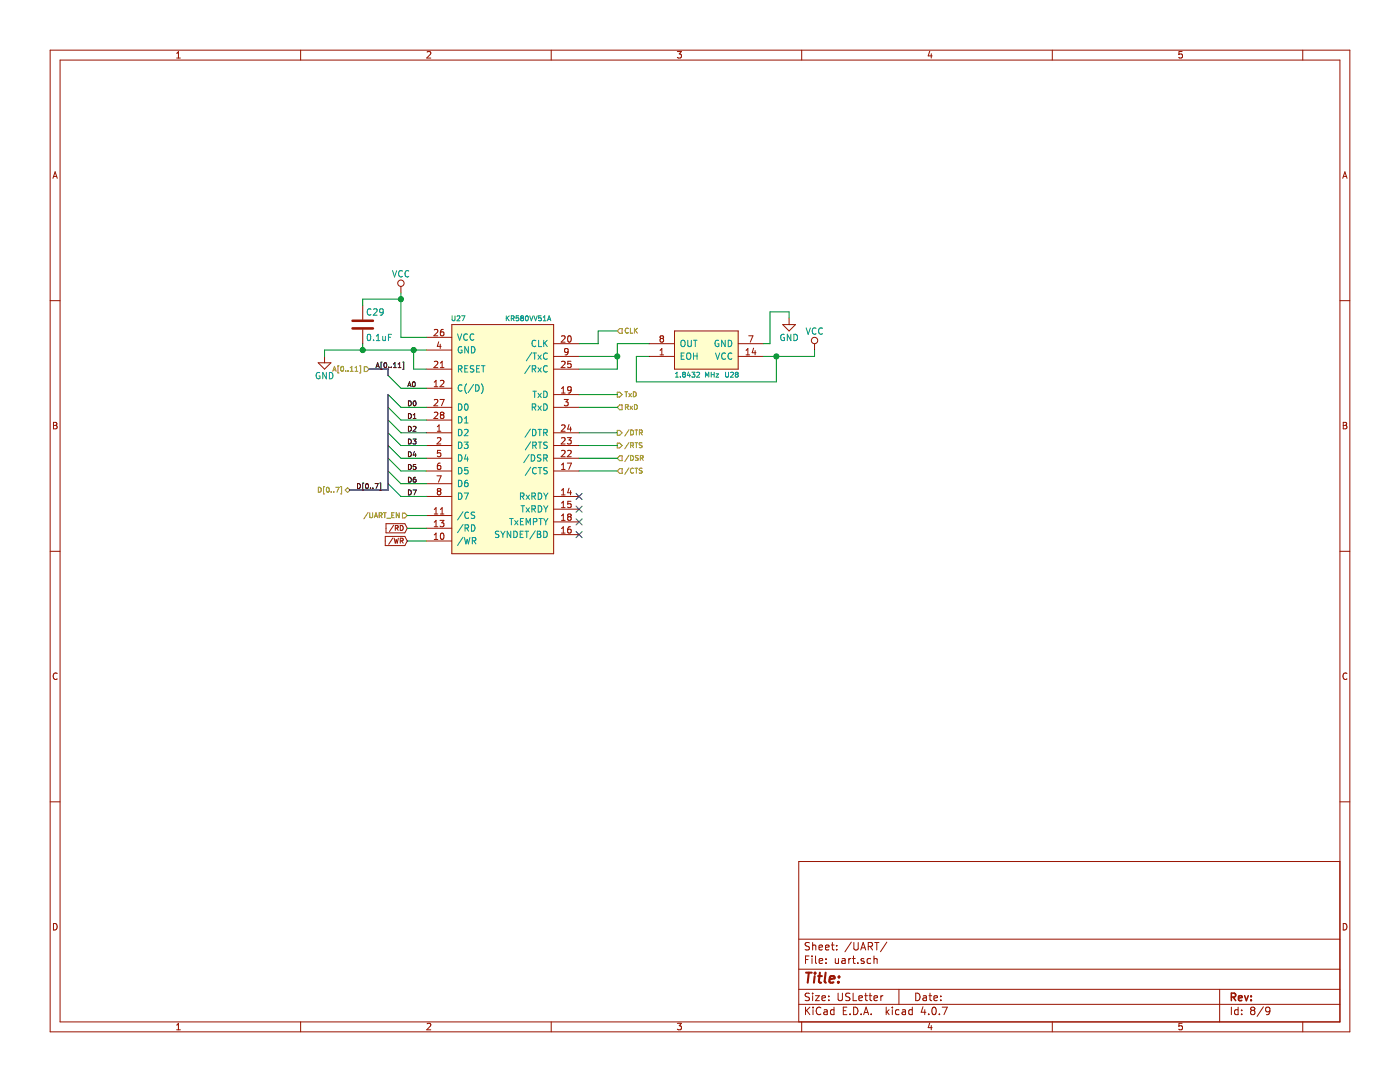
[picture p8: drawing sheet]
EESchema Schematic File Version 2
LIBS:power
LIBS:device
LIBS:transistors
LIBS:conn
LIBS:linear
LIBS:regul
LIBS:74xx
LIBS:cmos4000
LIBS:adc-dac
LIBS:memory
LIBS:xilinx
LIBS:microcontrollers
LIBS:dsp
LIBS:microchip
LIBS:analog_switches
LIBS:motorola
LIBS:texas
LIBS:intel
LIBS:audio
LIBS:interface
LIBS:digital-audio
LIBS:philips
LIBS:display
LIBS:cypress
LIBS:siliconi
LIBS:opto
LIBS:atmel
LIBS:contrib
LIBS:valves
LIBS:ftdi
LIBS:Xicor
LIBS:Zilog
LIBS:switches
LIBS:ussr
LIBS:computer-hw-cache
EELAYER 25 0
EELAYER END
$Descr USLetter 11000 8500
encoding utf-8
Sheet 8 9
Title ""
Date ""
Rev ""
Comp ""
Comment1 ""
Comment2 ""
Comment3 ""
Comment4 ""
$EndDescr
$Comp
L KR580VV51A U27
U 1 1
P 3950 3450
F 0 "U27" H 3600 4400 39  0000 C CNN
F 1 "KR580VV51A" H 4150 4400 39  0000 C CNN
F 2 "ussr:HYBRID_DIP28" H 3950 3450 39  0001 C CNN
F 3 "" H 3950 3450 39  0001 C CNN
	1    3950 3450
	1    0    0    -1  
$EndComp
Text Label 3200 3200 0    39   ~ 0
D0
Text Label 3200 3300 0    39   ~ 0
D1
Text Label 3200 3400 0    39   ~ 0
D2
Text Label 3200 3500 0    39   ~ 0
D3
Text Label 3200 3600 0    39   ~ 0
D4
Text Label 3200 3700 0    39   ~ 0
D5
Text Label 3200 3800 0    39   ~ 0
D6
Text Label 3200 3900 0    39   ~ 0
D7
Entry Wire Line
	3050 3100 3150 3200
Entry Wire Line
	3050 3200 3150 3300
Entry Wire Line
	3050 3300 3150 3400
Entry Wire Line
	3050 3400 3150 3500
Entry Wire Line
	3050 3500 3150 3600
Entry Wire Line
	3050 3600 3150 3700
Entry Wire Line
	3050 3700 3150 3800
Entry Wire Line
	3050 3800 3150 3900
Text Label 3200 3050 0    39   ~ 0
A0
Entry Wire Line
	3050 2950 3150 3050
$Comp
L GND #PWR092
U 1 1
P 2550 2800
F 0 "#PWR092" H 2550 2550 50  0001 C CNN
F 1 "GND" H 2550 2650 50  0000 C CNN
F 2 "" H 2550 2800 50  0001 C CNN
F 3 "" H 2550 2800 50  0001 C CNN
	1    2550 2800
	1    0    0    -1  
$EndComp
$Comp
L VCC #PWR093
U 1 1
P 3150 2300
F 0 "#PWR093" H 3150 2150 50  0001 C CNN
F 1 "VCC" H 3150 2450 50  0000 C CNN
F 2 "" H 3150 2300 50  0001 C CNN
F 3 "" H 3150 2300 50  0001 C CNN
	1    3150 2300
	1    0    0    -1  
$EndComp
$Comp
L C C29
U 1 1
P 2850 2550
F 0 "C29" H 2875 2650 50  0000 L CNN
F 1 "0.1uF" H 2875 2450 50  0000 L CNN
F 2 "Capacitors_THT:C_Disc_D5.0mm_W2.5mm_P2.50mm" H 2888 2400 50  0001 C CNN
F 3 "" H 2850 2550 50  0001 C CNN
	1    2850 2550
	1    0    0    -1  
$EndComp
$Comp
L OSC U28
U 1 1
P 5550 2750
F 0 "U28" H 5350 2950 39  0000 C CNN
F 1 "1.8432 MHz" H 5800 2950 39  0000 R CNN
F 2 "ussr:OSC" H 5550 2750 39  0001 C CNN
F 3 "" H 5550 2750 39  0001 C CNN
	1    5550 2750
	-1   0    0    1   
$EndComp
$Comp
L VCC #PWR094
U 1 1
P 6400 2750
F 0 "#PWR094" H 6400 2600 50  0001 C CNN
F 1 "VCC" H 6400 2900 50  0000 C CNN
F 2 "" H 6400 2750 50  0001 C CNN
F 3 "" H 6400 2750 50  0001 C CNN
	1    6400 2750
	1    0    0    -1  
$EndComp
$Comp
L GND #PWR095
U 1 1
P 6200 2500
F 0 "#PWR095" H 6200 2250 50  0001 C CNN
F 1 "GND" H 6200 2350 50  0000 C CNN
F 2 "" H 6200 2500 50  0001 C CNN
F 3 "" H 6200 2500 50  0001 C CNN
	1    6200 2500
	1    0    0    -1  
$EndComp
Text GLabel 3200 4150 0    39   Input ~ 0
/RD
Text GLabel 3200 4250 0    39   Input ~ 0
/WR
Text HLabel 4850 2600 2    39   Input ~ 0
CLK
Text HLabel 4850 3100 2    39   Output ~ 0
TxD
Text HLabel 4850 3200 2    39   Input ~ 0
RxD
Text HLabel 3200 4050 0    39   Input ~ 0
/UART_EN
Text HLabel 2900 2900 0    39   Input ~ 0
A[0..11]
Text HLabel 2750 3850 0    39   BiDi ~ 0
D[0..7]
Wire Wire Line
	3350 3050 3150 3050
Wire Wire Line
	2550 2750 3350 2750
Wire Wire Line
	2850 2700 2850 2750
Wire Wire Line
	3150 2350 2850 2350
Wire Wire Line
	2850 2350 2850 2400
Wire Wire Line
	3150 2300 3150 2650
Wire Wire Line
	3150 2650 3350 2650
Connection ~ 3150 2350
Wire Wire Line
	6000 2700 6050 2700
Wire Wire Line
	6050 2700 6050 2450
Wire Wire Line
	6050 2450 6200 2450
Wire Wire Line
	6200 2450 6200 2500
Wire Wire Line
	6400 2800 6400 2750
Wire Wire Line
	6000 2800 6400 2800
Wire Wire Line
	6100 2800 6100 3000
Wire Wire Line
	6100 3000 5000 3000
Wire Wire Line
	5000 3000 5000 2800
Wire Wire Line
	5000 2800 5100 2800
Connection ~ 6100 2800
Wire Wire Line
	5100 2700 4850 2700
Wire Wire Line
	4850 2700 4850 2900
Wire Wire Line
	4850 2800 4550 2800
Wire Wire Line
	4850 2900 4550 2900
Connection ~ 4850 2800
Wire Wire Line
	3350 2900 3250 2900
Wire Wire Line
	3250 2900 3250 2750
Connection ~ 3250 2750
Wire Wire Line
	3200 4150 3350 4150
Wire Wire Line
	3200 4250 3350 4250
Wire Wire Line
	4850 2600 4700 2600
Wire Wire Line
	4700 2600 4700 2700
Wire Wire Line
	4700 2700 4550 2700
Wire Wire Line
	4850 3100 4550 3100
Wire Wire Line
	4850 3200 4550 3200
Wire Wire Line
	3200 4050 3350 4050
Wire Bus Line
	3050 3850 2750 3850
Wire Bus Line
	3050 3100 3050 3850
Wire Wire Line
	2550 2750 2550 2800
Connection ~ 2850 2750
Wire Bus Line
	2900 2900 3050 2900
Wire Bus Line
	3050 2900 3050 2950
Text HLabel 4850 3400 2    39   Output ~ 0
/DTR
Text HLabel 4850 3500 2    39   Output ~ 0
/RTS
Text HLabel 4850 3600 2    39   Input ~ 0
/DSR
Text HLabel 4850 3700 2    39   Input ~ 0
/CTS
Wire Wire Line
	4850 3700 4550 3700
Wire Wire Line
	4550 3600 4850 3600
Wire Wire Line
	4850 3500 4550 3500
Wire Wire Line
	4550 3400 4850 3400
NoConn ~ 4550 4000
NoConn ~ 4550 4100
NoConn ~ 4550 3900
NoConn ~ 4550 4200
Text Label 2950 2900 0    39   ~ 0
A[0..11]
Text Label 2800 3850 0    39   ~ 0
D[0..7]
Wire Wire Line
	3150 3200 3350 3200
Wire Wire Line
	3150 3300 3350 3300
Wire Wire Line
	3150 3400 3350 3400
Wire Wire Line
	3150 3500 3350 3500
Wire Wire Line
	3150 3600 3350 3600
Wire Wire Line
	3150 3700 3350 3700
Wire Wire Line
	3150 3800 3350 3800
Wire Wire Line
	3150 3900 3350 3900
$EndSCHEMATC
